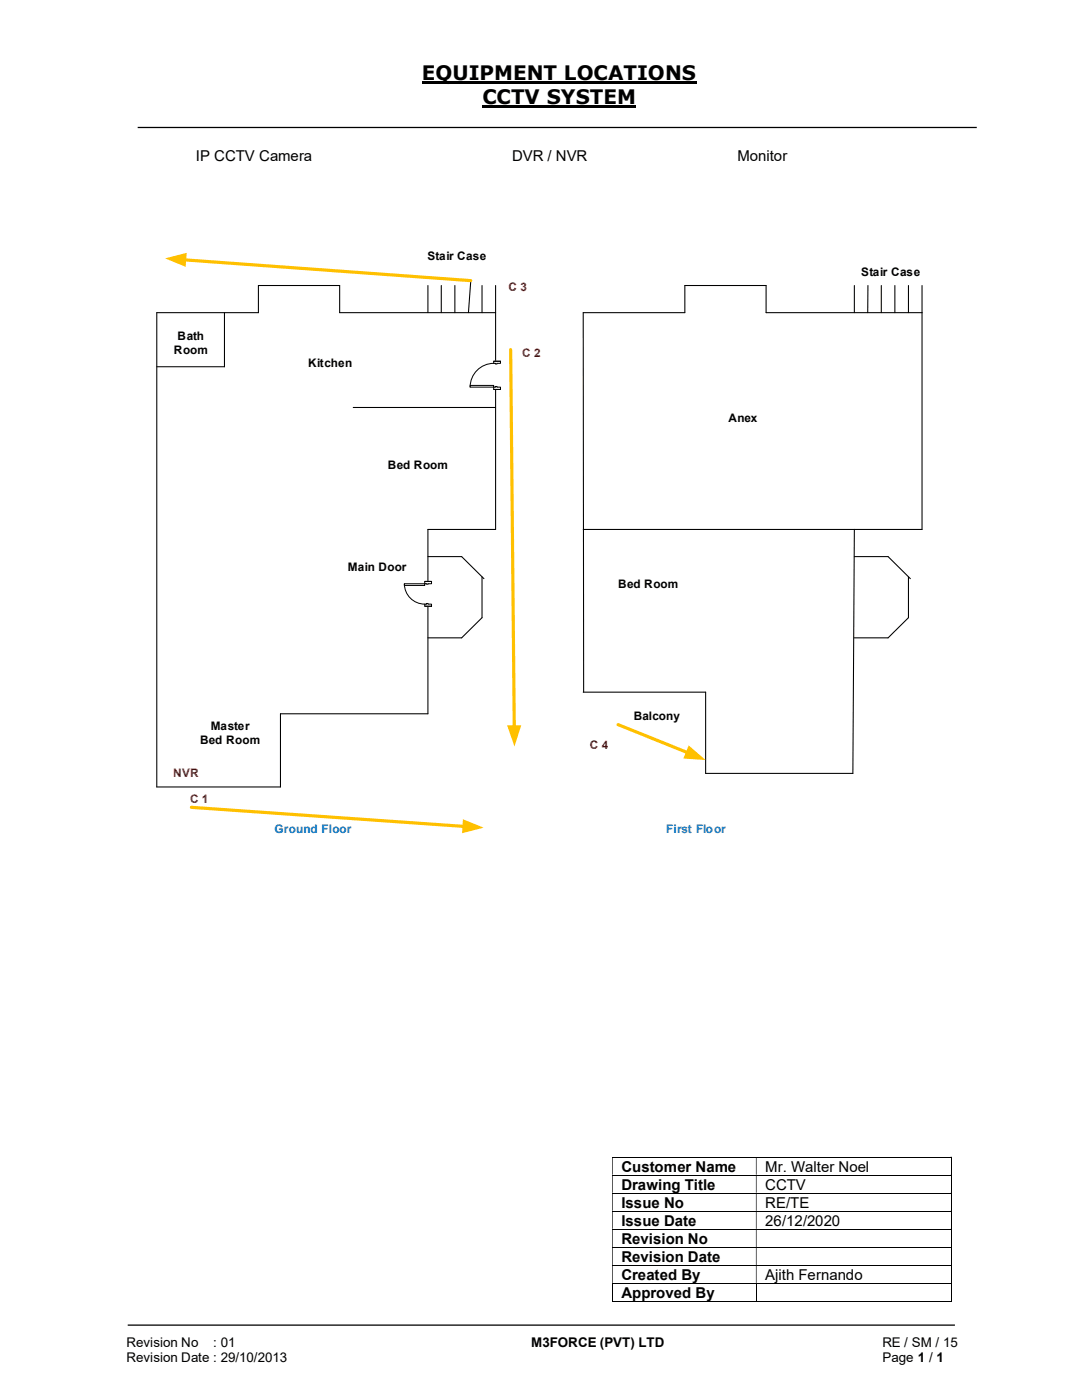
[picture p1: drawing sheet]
<svg xmlns="http://www.w3.org/2000/svg" width="216mm" height="279mm" viewBox="0 0 216 279" stroke-linecap="round" stroke-linejoin="round" font-family="sans-serif">
<path d="M84.2 16.5h54.8M96.3 21.3h30.7" fill="none" stroke="#000" stroke-width=".42"/>
<path d="M27.5 25.4h167.4M25.5 264.5h165" fill="none" stroke="#000" stroke-width=".25"/>
<g fill="none" stroke="#000" stroke-width=".2">
<path d="M122.1 230.9h67.6M122.1 234.5h67.6M122.1 238.1h67.6M189.8 231v3.4M189.8 234.6v3.4M189.8 238.2v3.4M122.1 241.7h67.6M122.1 245.3h67.6M122.1 249h67.6M122.1 252.5h67.6M122.1 256.1h67.6M122.1 259.8h28.7"/>
<path d="M122.2 256.2v3.6M150.9 256.2v3.6M151 259.8h38.7M189.8 241.8v3.4M189.8 245.4v3.5M189.8 249v3.5M189.8 252.6v3.4M189.8 256.2v3.6"/>
</g>
<g fill="#000">
<path d="M189.7 230.8h.2v.2h-.2zM122.1 231h.2v3.4h-.2zM150.8 231h.2v3.4h-.2z" fill-rule="evenodd"/>
<path d="M189.7 234.4h.2v.2h-.2zM122.1 234.6h.2v3.4h-.2zM150.8 234.6h.2v3.4h-.2z" fill-rule="evenodd"/>
<path d="M189.7 238h.2v.2h-.2zM122.1 238.2h.2v3.4h-.2zM150.8 238.2h.2v3.4h-.2z" fill-rule="evenodd"/>
<path d="M189.7 241.6h.2v.2h-.2zM122.1 241.8h.2v3.4h-.2zM150.8 241.8h.2v3.4h-.2z" fill-rule="evenodd"/>
<path d="M189.7 245.2h.2v.2h-.2zM122.1 245.4h.2v3.5h-.2zM150.8 245.4h.2v3.5h-.2z" fill-rule="evenodd"/>
<path d="M189.7 248.9h.2v.1h-.2zM122.1 249h.2v3.5h-.2zM150.8 249h.2v3.5h-.2z" fill-rule="evenodd"/>
<path d="M189.7 252.5h.2v.1h-.2zM122.1 252.6h.2v3.4h-.2zM150.8 252.6h.2v3.4h-.2z" fill-rule="evenodd"/>
</g>
<path d="M189.7 256h.2v.2h-.2zM189.7 259.7h.2v.1h-.2z" fill="#000"/>
<path d="M38.2 161.1l54.4 3.8" fill="none" stroke="#ffc000" stroke-width=".64"/>
<path d="M92.4 163.5l4.1 1.7-4.3 1.1z" fill="#ffc000"/>
<g fill="none" stroke="#000" stroke-width=".21">
<path d="M85.4 57v5.4M88.1 57v5.4M90.8 57v5.4M93.9 56l-.4 6.4M96.2 57v5.4M98.9 57v48.7h-13.5v36.8h-29.4v14.6h-24.7v-94.7h20.3v-5.4h16.2v5.4h31.1M170.5 57v5.4M173.2 57l-.1 5.4M175.9 57v5.4M178.6 57v5.4M181.3 57v5.4M184 57v48.7h-67.6"/>
<path d="M44.8 62.4v10.8h-13.5M184 62.4h-31.1v-5.4h-16.2v5.4h-20.3l.1 75.7M70.5 81.3h28.4M85.4 111.1h6.7l4.5 4.4M96.2 115.1v8.2l-4.1 4h-6.7M170.5 111.1h6.7l4.5 4.4M170.5 105.7l-.3 48.6h-29.4v-16.2h-24.4M181.3 115.1v8.2l-4.1 4h-6.7"/>
</g>
<path d="M98.5 72.1h1.4v5.6h-1.4z" fill-rule="evenodd" fill="#fff"/>
<path d="M98.5 72.1h1.4v5.6h-1.4z" fill="none" stroke="#fff" stroke-width=".2"/>
<path d="M98.5 77.3h1.4v.4h-1.4zM98.5 72.1v.4h1.4v-.4z" fill-rule="evenodd" fill="#fff"/>
<path d="M98.8 77.3h-.3v.4h1.4v-.4h-.7M98.8 72.5h-.3v-.4h1.4v.4h-.7" fill="none" stroke="#000" stroke-width=".2"/>
<path d="M98.8 77.1h.4v.2h-.4zM98.8 72.5v.1h.4v-.1z" fill-rule="evenodd" fill="#fff"/>
<path d="M98.5 72.5a4.7 4.7 0 0 0-4.7 4.8M98.5 77.7h1.4M98.5 72.1h1.4M98.8 77.3v-.2h.4v.2M98.8 72.5v.1h.4v-.1" fill="none" stroke="#000" stroke-width=".2"/>
<path d="M93.8 76.9h4.7v.4h-4.7z" fill="#fff"/>
<path d="M93.8 76.9h4.7v.4h-4.7z" fill="none" stroke="#000" stroke-width=".2"/>
<path d="M84.7 116h1.4v5h-1.4z" fill-rule="evenodd" fill="#fff"/>
<path d="M84.7 116h1.4v5h-1.4z" fill="none" stroke="#fff" stroke-width=".2"/>
<path d="M84.8 116v.5h1.3v-.5zM84.8 120.6h1.3v.4h-1.3z" fill-rule="evenodd" fill="#fff"/>
<path d="M85.1 116.5h-.3v-.5h1.3v.5h-.7M85.1 120.6h-.3v.4h1.3v-.4h-.7" fill="none" stroke="#000" stroke-width=".2"/>
<path d="M85.1 116.5l.3 .1zM85.1 120.4h.3v.2h-.3z" fill-rule="evenodd" fill="#fff"/>
<path d="M80.7 116.5a4.1 4.1 0 0 0 4.1 4.1M84.8 116h1.3M85.1 116.5h.3M84.8 121h1.3M85.1 120.6v-.2h.3v.2" fill="none" stroke="#000" stroke-width=".2"/>
<path d="M80.7 116.5h4.1v.3h-4.1z" fill="#fff"/>
<path d="M80.7 116.5h4.1v.3h-4.1z" fill="none" stroke="#000" stroke-width=".2"/>
<path d="M101.9 69.8l.7 75.3" fill="none" stroke="#ffc000" stroke-width=".64"/>
<path d="M101.2 144.7h2.8l-1.3 4.3z" fill="#ffc000"/>
<path d="M123.3 144.6l13.9 5.6" fill="none" stroke="#ffc000" stroke-width=".64"/>
<path d="M137.4 148.8l3.4 2.9-4.4-.3z" fill="#ffc000"/>
<path d="M36.8 51.9l57.1 4.1" fill="none" stroke="#ffc000" stroke-width=".64"/>
<path d="M32.9 51.6l4.4-1.1-.3 2.8z" fill="#ffc000"/>
<g font-size="4">
<text x="84.2" y="16">EQUIPMENT LOCATIONS</text>
<text x="96.3" y="20.8">CCTV SYSTEM</text>
</g>
<g font-size="3">
<text x="39.1" y="32.1">IP CCTV Camera</text>
<text x="102.2" y="32.1">DVR / NVR</text>
<text x="147.1" y="32.1">Monitor</text>
<text x="124" y="233.8">Customer Name</text>
<text x="152.7" y="233.8">Mr. Walter Noel</text>
<text x="124" y="237.4">Drawing Title</text>
<text x="152.7" y="237.4">CCTV</text>
<text x="124" y="241">Issue No</text>
<text x="124" y="244.6">Issue Date</text>
<text x="152.7" y="241">RE/TE</text>
<text x="152.7" y="244.6">26/12/2020</text>
<text x="124" y="248.2">Revision No</text>
<text x="124" y="251.8">Revision Date</text>
<text x="124" y="255.4">Created By</text>
<text x="152.7" y="255.4">Ajith Fernando</text>
<text x="124" y="259">Approved By</text>
</g>
<g font-size="2.7">
<text x="25.2" y="268.8">Revision No</text>
<text x="42.6" y="268.8">: 01</text>
<text x="106" y="268.8">M3FORCE (PVT) LTD</text>
<text x="176.1" y="268.8">RE / SM / 15</text>
<text x="25.2" y="271.8">Revision Date : 29/10/2013</text>
<text x="176.1" y="271.8">Page 1 / 1</text>
</g>
<g font-size="2.3">
<text x="85.3" y="51.9">Stair Case</text>
<text x="171.8" y="55.1">Stair Case</text>
<text x="34.7" y="70.7">Room</text>
<text x="35.4" y="67.9">Bath</text>
<text x="61.5" y="73.3">Kitchen</text>
<text x="145.4" y="84.2">Anex</text>
<text x="77.4" y="93.6">Bed Room</text>
<text x="69.4" y="113.9">Main Door</text>
<text x="123.4" y="117.3">Bed Room</text>
<text x="126.4" y="143.7">Balcony</text>
<text x="39.9" y="148.5">Bed Room</text>
<text x="42" y="145.6">Master</text>
</g>
<g font-size="2.3" fill="#c00000">
<text x="101.5" y="58.1">C 3</text>
<text x="104.2" y="71.3">C 2</text>
<text x="117.7" y="149.5">C 4</text>
<text x="34.5" y="155.1">NVR</text>
<text x="37.9" y="160.3">C 1</text>
</g>
<g font-size="2.3" fill="#0070c0">
<text x="54.8" y="166.3">Ground Floor</text>
<text x="132.9" y="166.3">First Floor</text>
</g>
</svg>
